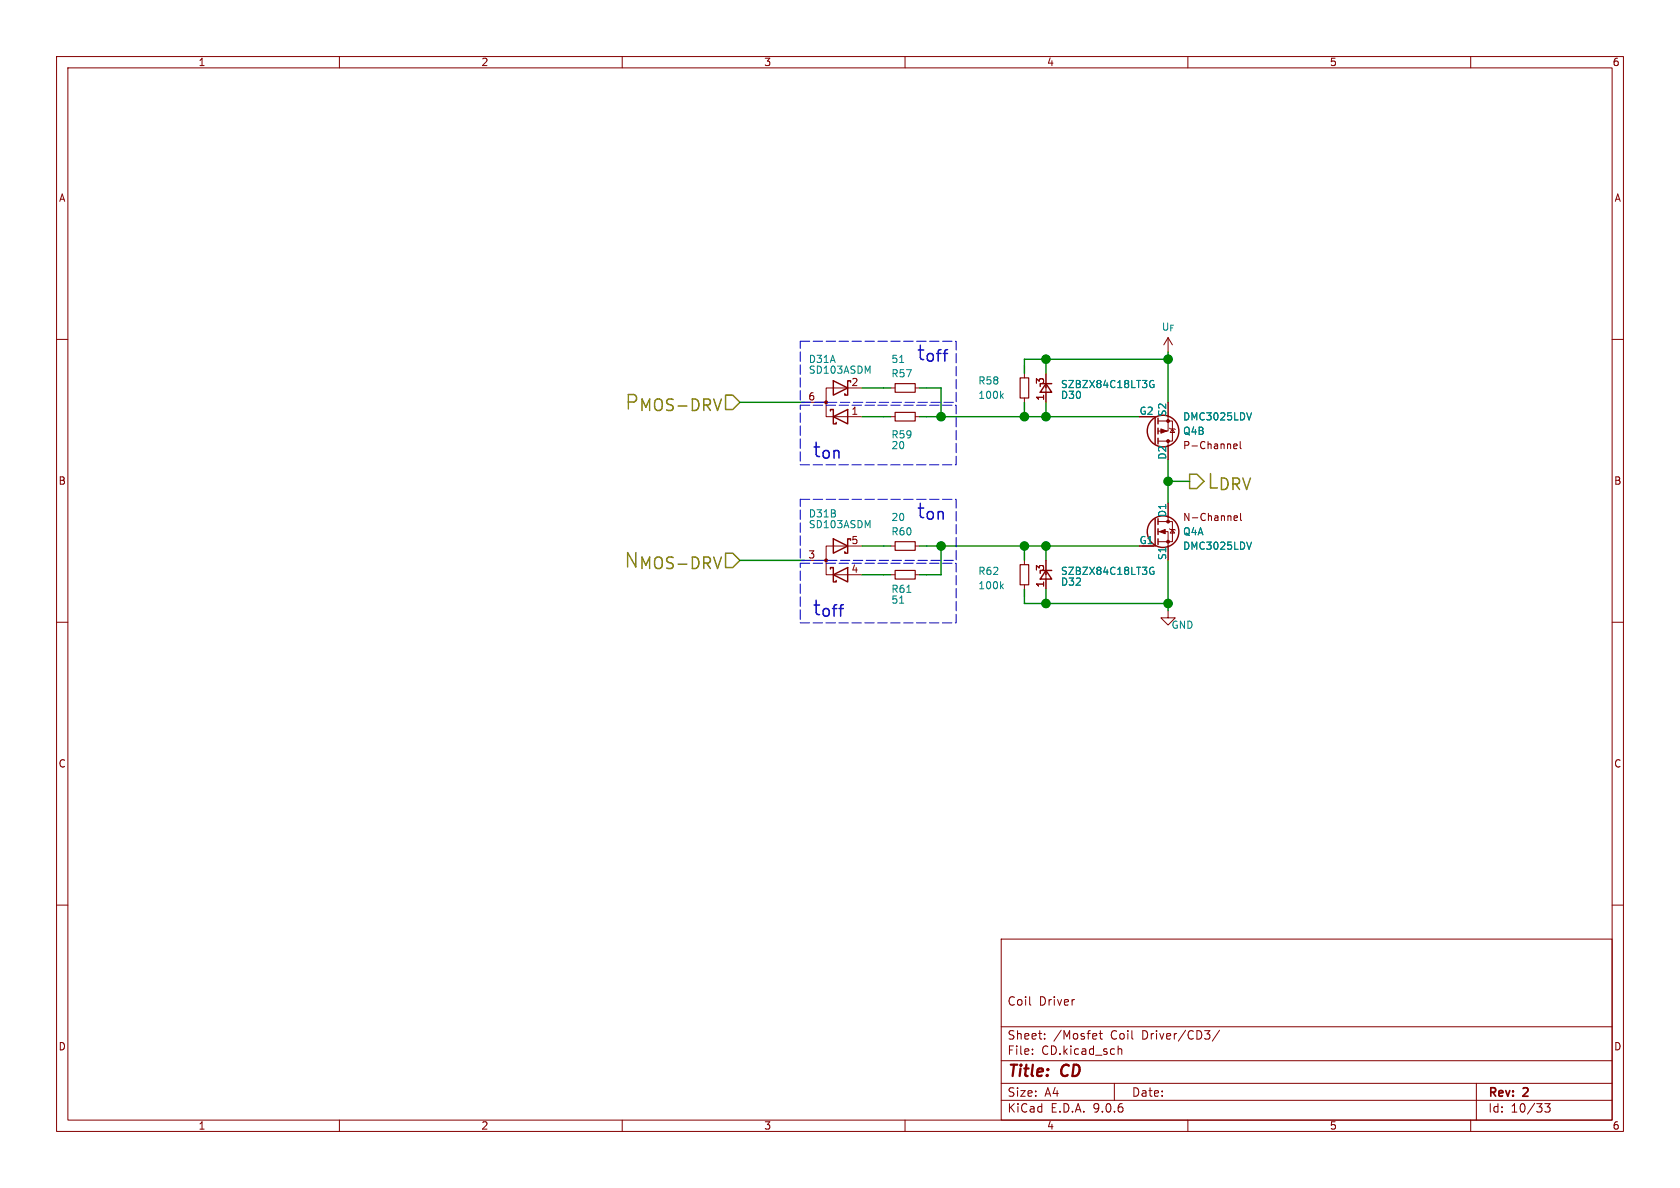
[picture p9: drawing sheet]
<svg xmlns="http://www.w3.org/2000/svg" width="297mm" height="210mm" viewBox="0 0 297 210" stroke-linecap="round" stroke-linejoin="round" font-family="sans-serif">
<g fill="none" stroke="#840000" stroke-width=".18">
<path d="M10 10h277v190h-277zM12 12h273v186h-273zM60 10v2M110 10v2M160 10v2M210 10v2M260 10v2M206.5 59.7v2.5M206.5 59.7l-.8 1.3M206.5 59.7l.8 1.3M10 60h2M142.2 71.1h3.8"/>
<path d="M152.4 68.6h-6.4v5.1h6.4M157.5 68.6h.7M157.5 73.7h.7M161.8 68.6h.8M161.8 73.7h.8M181.1 66v.8M181.1 70.4v.7M184.9 66v5.1M204.7 74.4h2.6v3.6h-2.6M206.5 73.7v2.5h-1.8M206.5 78v.7M206.8 75.7l.1 .1h.7l.2 .1"/>
<path d="M207.3 75.8l.3 .7h-.7zM218.1 78.9l.6-.1-.1-.3h-.3l-.2 .2 .1 .6h.4M219.3 78v1.1l.1 .2M285 60h2M142.2 99.1h3.8M152.4 96.5h-6.4v5.1h6.4M157.5 96.5h.7M161.8 96.5h.8M181.1 99.1v.7M184.9 99.1v5M201.9 96.5h2.3M204.7 92.2h2.6v3.6h-2.6"/>
<path d="M204.7 94h1.8v5.1M206.5 88.9v3.3M206.8 93.5l.1 .1h.7l.2 .1M207.3 93.6l.3 .6h-.7zM218.2 91.6l.6-.1-.1-.3h-.4l-.1 .2v.6h.5M219.3 90.7v1.1l.2 .2M10 110h2M157.5 101.6h.7M161.8 101.6h.8M181.1 103.4v.7M206.5 108v1.2h1.3l-1.3 1.3-1.3-1.3h1.3M285 110h2"/>
<path d="M10 160h2M177 166h108v32h-108zM182.1 177.6l.1 .1M189.8 176.7h.2M285 160h2M60 198v2M110 198v2M160 198v2M177 194.5h108M177 191.5h108M177 187.5h108M177 181.5h108"/>
<path d="M182.5 186.3v.1M182.5 185.5v.1M184.7 183.6v.1M184.7 182.8v.1M193.7 182.7l.2 .4-.7 .1M193.8 183.6l-.1 .1M194.3 182.7h.6M194.5 182.2v1.3l.4 .2M197 191.5v3M197.7 184.9v1.5M197.7 185.5l.2-.1 .3 .1 .1 .9M210 198v2"/>
<path d="M213 182.2h.9l-.5 .6M213.6 182.8l.3 .3v.3l-.3 .3M215.6 182.1l-1.3 2M260 198v2M261 191.5v6.5M273.1 195.1h.9l-.5 .6 .5 .1v.7l-.3 .1h-.4l-.2-.1"/>
</g>
<path d="M158.2 67.8h3.6v1.5h-3.6zM158.2 72.9h3.6v1.5h-3.6zM180.3 66.8h1.6v3.6h-1.6zM158.2 95.8h3.6v1.5h-3.6zM180.3 99.8h1.6v3.6h-1.6zM158.2 100.8h3.6v1.6h-3.6z" fill="none" stroke="#840000" stroke-width=".2"/>
<g fill="none" stroke="#008484" stroke-width=".18">
<path d="M159 64.1h.8M177 69.9l.4 .5M177.4 69.6l-.5 .5M203.2 68l.1 .3 .3 .2 .4-.1v-.4h-.2M204 67.3h-.5l-.3 .5M221.2 73l-.4 1.2M221.2 95.8l-.4 1.3M159 106.6h.8M160.3 104.7h.7M177 103.6l.4 .5M177.4 103.2l-.5 .5M203.2 101l.1 .4 .3 .1 .4-.1v-.4h-.2"/>
<path d="M204 100.3h-.5l-.3 .5"/>
</g>
<g fill="none" stroke="#840000" stroke-width=".25">
<path d="M146.8 72.6v-.2h.5v2.5h.5v-.2M147.3 67.3l2.6 1.3-2.6 1.3zM147.3 73.7l2.6-1.3v2.5zM150.4 67.6v-.3h-.5v2.6h-.5v-.3M184.9 67.8l1 1.5h-2zM185.9 67.8h-2v.5M204.2 73.7v4.8M204.7 73.9v1M204.7 75.7v1M204.7 77.5v1M147.3 95.3l2.6 1.2-2.6 1.3zM150.4 95.5v-.2h-.5v2.5h-.5v-.3"/>
<path d="M204.2 91.7v4.8M204.7 91.7v1M204.7 93.5v1M204.7 95.3v1M146.8 100.6v-.3h.5v2.6h.5v-.3M147.3 101.6l2.6-1.3v2.6zM184.9 100.8l1 1.6h-2zM185.9 100.8h-2v.5"/>
<circle cx="205.6" cy="76.2" r="2.79"/>
<circle cx="205.6" cy="94" r="2.79"/>
</g>
<g fill="#840000" stroke="#840000" stroke-width=".18">
<path d="M205 94l1-.4v.8z"/>
<path d="M205.2 75.8l1 .4-1 .4z"/>
<circle cx="206.5" cy="92.2" r=".25"/>
<circle cx="206.5" cy="95.8" r=".25"/>
<circle cx="206.5" cy="78" r=".25"/>
<circle cx="206.5" cy="74.4" r=".25"/>
<circle cx="146" cy="99.1" r=".25"/>
<circle cx="146" cy="71.1" r=".25"/>
</g>
<path d="M210.3 83.8h1.3l1.3 1.3-1.3 1.3h-1.3z" fill="none" stroke="#848400" stroke-width=".25"/>
<g fill="none" stroke="#008400" stroke-width=".25">
<path d="M130.8 71.1h11.4M152.4 73.7h5.1M152.4 68.6h5.1M162.6 73.7h38.8M162.6 68.6h3.8v5.1M181.1 71.1v2.6M184.9 63.5v2.5M184.9 71.1v2.6M206.5 63.5h-25.4v2.5M206.5 62.2v8.9M130.8 99.1h11.4M152.4 96.5h5.1"/>
<path d="M162.6 96.5h38.8M166.4 96.5v5.1h-3.8M181.1 96.5v2.6M184.9 96.5v2.6M206.5 81.3v7.6M206.5 99.1v8.9M206.5 85.1h3.8M152.4 101.6h5.1M181.1 104.1v2.6h25.4M184.9 104.1v2.6"/>
</g>
<path d="M141.5 60.3h27.5v10.8h-27.5zM141.5 71.6h27.5v10.6h-27.5zM141.5 88.3h27.5v10.8h-27.5zM141.5 99.6h27.5v10.5h-27.5z" fill="none" stroke="#0000c2" stroke-width=".18" stroke-dasharray="1.7 .6"/>
<g fill="#008400" stroke="#008400" stroke-width=".18">
<circle cx="166.4" cy="73.7" r=".76"/>
<circle cx="206.5" cy="85.1" r=".76"/>
<circle cx="184.9" cy="73.7" r=".76"/>
<circle cx="181.1" cy="73.7" r=".76"/>
<circle cx="206.5" cy="63.5" r=".76"/>
<circle cx="184.9" cy="63.5" r=".76"/>
<circle cx="206.5" cy="106.7" r=".76"/>
<circle cx="184.9" cy="106.7" r=".76"/>
<circle cx="184.9" cy="96.5" r=".76"/>
<circle cx="166.4" cy="96.5" r=".76"/>
<circle cx="181.1" cy="96.5" r=".76"/>
</g>
<g font-size="3.5" fill="#0000c2">
<text x="161.9" y="63.9">t_{off}</text>
<text x="143.5" y="81">t_{on}</text>
<text x="161.9" y="91.8">t_{on}</text>
<text x="143.5" y="109">t_{off}</text>
</g>
<g font-size="3.5" fill="#848400">
<text x="110.3" y="72.8">P_{MOS-DRV}</text>
<text x="213.2" y="86.7">L_{DRV}</text>
<text x="110.2" y="100.7">N_{MOS-DRV}</text>
</g>
<g font-size="2.8" fill="#840000">
<text x="178" y="190.9">Title:</text>
<text x="187.7" y="190.9">CD</text>
</g>
<g font-size="2.1" fill="#840000">
<text x="178" y="178">Coil</text>
<text x="183.7" y="178">Driver</text>
<text x="178" y="184">Sheet:</text>
<text x="186.2" y="184">/Mosfet</text>
<text x="196.4" y="184">Coil</text>
<text x="202" y="184">Driver/CD3/</text>
<text x="178" y="186.7">File:</text>
<text x="184.1" y="186.7">CD.kicad_sch</text>
<text x="178" y="196.9">KiCad</text>
<text x="178" y="194.1">Size:</text>
<text x="184.7" y="194.1">A4</text>
<text x="185.7" y="196.9">E.D.A.</text>
<text x="193.3" y="196.9">9.0.6</text>
<text x="200" y="194.1">Date:</text>
<text x="263" y="194.3">Rev:</text>
<text x="263" y="196.9">Id:</text>
<text x="267.1" y="196.9">10/33</text>
<text x="269.4" y="194.3">2</text>
</g>
<g font-size="1.8" fill="#840000">
<text x="35" y="11.9">1</text>
<text x="85" y="11.9">2</text>
<text x="135" y="11.9">3</text>
<text x="185" y="11.9">4</text>
<text x="235" y="11.9">5</text>
<text x="285" y="11.9">6</text>
<text x="10.3" y="35.9">A</text>
<text x="285.3" y="35.9">A</text>
<text x="142.8" y="70.9">6</text>
<text x="150.4" y="68.3">2</text>
<text x="184.7" y="70.9" transform="rotate(-90 184.7 70.9)">1</text>
<text x="184.7" y="68" transform="rotate(-90 184.7 68)">3</text>
<text x="150.4" y="73.4">1</text>
<text x="209.1" y="79.6">P-Channel</text>
<text x="10.3" y="85.9">B</text>
<text x="285.3" y="85.9">B</text>
<text x="209.1" y="92.3">N-Channel</text>
<text x="142.8" y="98.8">3</text>
<text x="150.4" y="96.3">5</text>
<text x="150.4" y="101.3">4</text>
<text x="184.7" y="101" transform="rotate(-90 184.7 101)">3</text>
<text x="184.7" y="104" transform="rotate(-90 184.7 104)">1</text>
<text x="10.3" y="135.9">C</text>
<text x="285.3" y="135.9">C</text>
<text x="10.3" y="185.9">D</text>
<text x="285.3" y="185.9">D</text>
<text x="35" y="199.9">1</text>
<text x="85" y="199.9">2</text>
<text x="135" y="199.9">3</text>
<text x="185" y="199.9">4</text>
<text x="235" y="199.9">5</text>
<text x="285" y="199.9">6</text>
</g>
<g font-size="1.8" fill="#008484">
<text x="205.3" y="58.6">U_{F}</text>
<text x="142.9" y="64.4">D31A</text>
<text x="157.5" y="64.4">51</text>
<text x="142.9" y="66.3">SD103ASDM</text>
<text x="157.5" y="66.9">R57</text>
<text x="172.9" y="68.2">R58</text>
<text x="172.9" y="70.7">100k</text>
<text x="187.5" y="70.7">D30</text>
<text x="187.5" y="68.8">SZBZX84C18LT3G</text>
<text x="157.5" y="77.7">R59</text>
<text x="201.4" y="73.4">G2</text>
<text x="206.2" y="73.7" transform="rotate(-90 206.2 73.7)">S2</text>
<text x="209.1" y="74.5">DMC3025LDV</text>
<text x="209.1" y="77.1">Q4B</text>
<text x="157.5" y="79.6">20</text>
<text x="206.2" y="81.4" transform="rotate(-90 206.2 81.4)">D2</text>
<text x="142.9" y="93.6">SD103ASDM</text>
<text x="142.9" y="91.7">D31B</text>
<text x="157.5" y="94.8">R60</text>
<text x="157.5" y="92.3">20</text>
<text x="206.2" y="91.5" transform="rotate(-90 206.2 91.5)">D1</text>
<text x="209.1" y="94.8">Q4A</text>
<text x="172.9" y="101.8">R62</text>
<text x="187.5" y="101.8">SZBZX84C18LT3G</text>
<text x="201.4" y="96.3">G1</text>
<text x="206.2" y="99.1" transform="rotate(-90 206.2 99.1)">S1</text>
<text x="209.1" y="97.4">DMC3025LDV</text>
<text x="157.5" y="105">R61</text>
<text x="157.5" y="106.9">51</text>
<text x="172.9" y="104.4">100k</text>
<text x="187.5" y="103.7">D32</text>
<text x="207" y="111.4">GND</text>
</g>
</svg>
